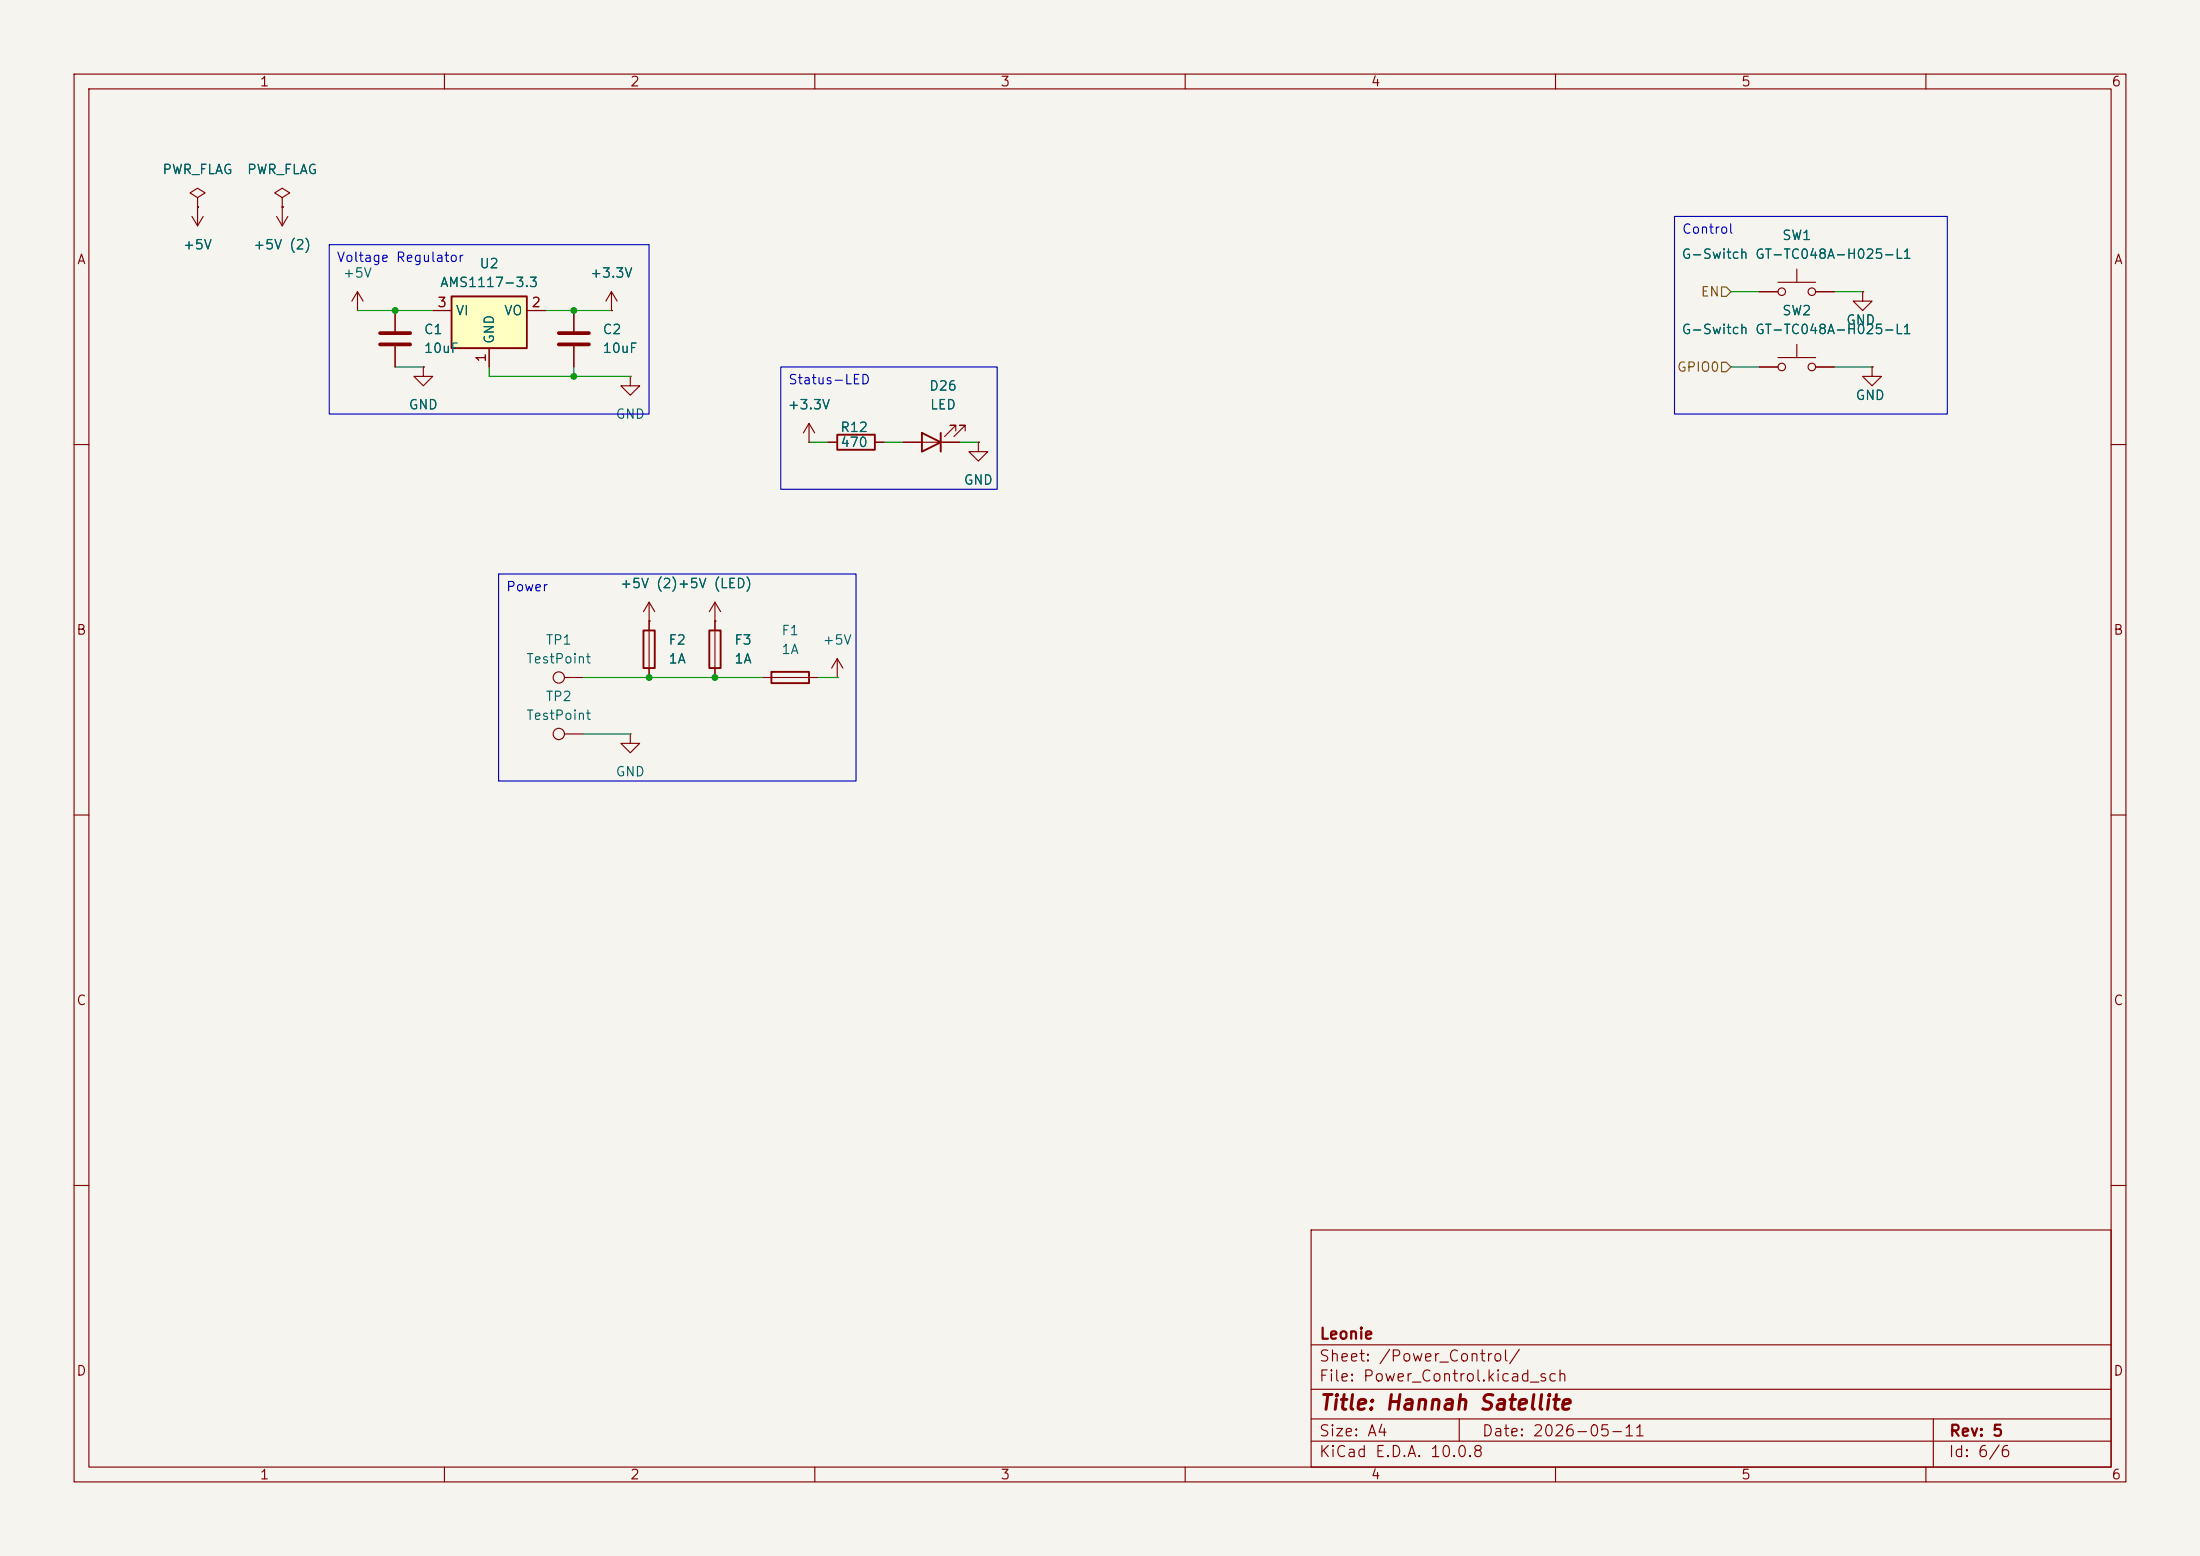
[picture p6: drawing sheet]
<svg xmlns="http://www.w3.org/2000/svg" width="297mm" height="210mm" viewBox="0 0 297 210" stroke-linecap="round" stroke-linejoin="round" font-family="sans-serif">
<path d="M0 0h297v210h-297z" fill="#f5f4ef" stroke="#f5f4ef" stroke-width=".14"/>
<g fill="none" stroke="#840000" stroke-width=".15">
<path d="M10 10h277v190h-277zM12 12h273v186h-273zM60 10v2M110 10v2M160 10v2M210 10v2M260 10v2M25.9 29.2l.8 1.3M26.7 27.9h.1M26.7 26.7l1-.7-1-.6-1 .6 1 .7v1.2M26.7 27.9v2.6M27.4 29.2l-.7 1.3"/>
<path d="M37.3 29.2l.8 1.3M38.1 27.9h.1M38.1 26.7l1-.7-1-.6-1 .6 1 .7v1.2M38.1 27.9v2.6M38.9 29.2l-.8 1.3M82.5 39.4l-.7 1.2M82.5 39.4l.8 1.2M82.5 39.4v2.5M251.5 39.4v1.2h1.2l-1.2 1.3-1.3-1.3h1.3M251.5 39.4h.1M53.3 41.9v2.8M53.3 46.7v2.8"/>
<path d="M82.5 41.9h.1M85.1 50.8v1.3h1.3l-1.3 1.2-1.3-1.2h1.3M85.1 50.8h.1M109.2 59.7h.1M109.2 57.2l-.7 1.2M109.2 57.2l.8 1.2M109.2 57.2v2.5M111.8 59.7h1.2M118.1 59.7h1.3M121.9 59.7h7.6M129 58.2v-.8h-.7h.7l-1.5 1.5M130.3 58.2v-.8h-.8h.8l-1.5 1.5"/>
<path d="M132.1 59.7v1.3h1.2l-1.2 1.2-1.3-1.2h1.3M132.1 59.7h.1M237.5 49.5h2.5M240 48.3h5.1M242.6 46.5v1.8M245.1 49.5h2.5M252.7 49.5v1.3h1.3l-1.3 1.3-1.2-1.3h1.2M252.7 49.5h.1M10 60h2M285 60h2M76.2 91.4h2.5M76.2 99.1h2.5"/>
<path d="M85.1 99.1v1.2h1.3l-1.3 1.3-1.3-1.3h1.3M85.1 99.1h.1M87.6 83.8h.1M87.6 81.3v10.1M87.6 81.3l-.7 1.3M87.6 81.3l.8 1.3M96.5 83.8h.1M96.5 81.3l-.7 1.3M96.5 81.3l.8 1.3M96.5 81.3v10.1M102.9 91.4h7.6M113 91.4h.1"/>
<path d="M113 88.9l-.7 1.3M113 88.9l.8 1.3M113 88.9v2.5M10 110h2M285 110h2M10 160h2M177 166h108v32h-108zM285 160h2M60 198v2M110 198v2M160 198v2M177 194.5h108"/>
<path d="M177 191.5h108M177 187.5h108M177 181.5h108M197 191.5v3M210 198v2M260 198v2M261 191.5v6.5"/>
<circle cx="240.5" cy="49.5" r=".51"/>
<circle cx="244.6" cy="49.5" r=".51"/>
<circle cx="75.4" cy="91.4" r=".76"/>
<circle cx="75.4" cy="99.1" r=".76"/>
</g>
<path d="M113 58.7h5.1v2h-5.1zM124.5 58.4l2.5 1.3-2.5 1.3zM127 58.4v2.6M86.9 85.1h1.5v5.1h-1.5zM95.8 85.1h1.5v5.1h-1.5zM104.1 90.7h5.1v1.5h-5.1z" fill="none" stroke="#840000" stroke-width=".25"/>
<path d="M51.3 45h4.1M51.3 46.5h4.1" fill="none" stroke="#840000" stroke-width=".51"/>
<path d="M61 40h10.1v7h-10.1z" fill="#ffffc2"/>
<path d="M61 40h10.1v7h-10.1z" fill="none" stroke="#840000" stroke-width=".25"/>
<g fill="none" stroke="#840000" stroke-width=".15">
<path d="M26.7 27.9h.1M38.1 27.9h.1M48.3 39.4l-.8 1.2M48.3 39.4l.7 1.2M48.3 39.4v2.5M237.5 39.4h2.5M240 38.1h5.1M242.6 36.3v1.8M245.1 39.4h2.5M251.5 39.4h.1M48.3 41.9h.1M53.3 41.9v2.8"/>
<path d="M53.3 46.7v2.8M57.1 49.5v1.3h1.3l-1.3 1.3-1.2-1.3h1.2M57.1 49.5h.1M58.4 41.9h2.6M66 47v2.5M71.1 41.9h2.6M77.5 41.9v2.8M77.5 46.7v2.8M82.5 41.9h.1M109.2 59.7h.1M111.8 59.7h1.2M118.1 59.7h1.3"/>
<path d="M121.9 59.7h2.6M127 59.7h2.5M132.1 59.7h.1M237.5 49.5h2.5M245.1 49.5h2.5M252.7 49.5h.1M87.6 83.8h.1M87.6 83.8v1.3M87.6 90.2v1.2M96.5 83.8h.1M96.5 83.8v1.3M96.5 90.2v1.2"/>
<circle cx="240.5" cy="39.4" r=".51"/>
<circle cx="244.6" cy="39.4" r=".51"/>
</g>
<path d="M75.4 45h4.1M75.4 46.5h4.1" fill="none" stroke="#840000" stroke-width=".51"/>
<path d="M232.4 38.7h.6l.7 .7-.7 .6h-.6zM232.4 48.9h.6l.7 .6-.7 .7h-.6z" fill="none" stroke="#725600" stroke-width=".15"/>
<g fill="none" stroke="#009600" stroke-width=".15">
<path d="M233.7 39.4h3.8M247.6 39.4h3.9M48.3 41.9h10.1M53.3 49.5h3.8M66 49.5v1.3h19.1M73.7 41.9h8.8M77.5 49.5v1.3M109.2 59.7h2.6M119.4 59.7h2.5M129.5 59.7h2.6M233.7 49.5h3.8M247.6 49.5h5.1"/>
<path d="M78.7 91.4h24.2M78.7 99.1h6.4M110.5 91.4h2.5"/>
</g>
<path d="M44.4 33h43.2v22.9h-43.2zM226.1 29.2h36.8v26.7h-36.8zM105.4 49.5h29.2v16.5h-29.2zM67.3 77.5h48.3v27.9h-48.3z" fill="none" stroke="#0000c2" stroke-width=".15"/>
<g fill="#009600">
<circle cx="53.3" cy="41.9" r=".46"/>
<circle cx="77.5" cy="41.9" r=".46"/>
<circle cx="77.5" cy="50.8" r=".46"/>
<circle cx="96.5" cy="91.4" r=".46"/>
<circle cx="87.6" cy="91.4" r=".46"/>
</g>
<text font-size="2" fill="#840000" x="178" y="190.8">Title: Hannah Satellite</text>
<g font-size="1.5" fill="#840000">
<text x="178" y="184.1">Sheet: /Power_Control/</text>
<text x="178" y="181.1">Leonie</text>
<text x="178" y="186.8">File: Power_Control.kicad_sch</text>
<text x="178" y="197">KiCad E.D.A. 10.0.8</text>
<text x="178" y="194.2">Size: A4</text>
<text x="200" y="194.2">Date: 2026-05-11</text>
<text x="263" y="197">Id: 6/6</text>
<text x="263" y="194.2">Rev: 5</text>
</g>
<g font-size="1.3" fill="#840000">
<text x="35" y="12">1</text>
<text x="85" y="12">2</text>
<text x="135" y="12">3</text>
<text x="185" y="12">4</text>
<text x="235" y="12">5</text>
<text x="285" y="12">6</text>
<text x="10.3" y="36">A</text>
<text x="285.3" y="36">A</text>
<text x="10.2" y="86">B</text>
<text x="285.2" y="86">B</text>
<text x="10.2" y="136">C</text>
<text x="285.2" y="136">C</text>
<text x="10.2" y="186">D</text>
<text x="285.2" y="186">D</text>
<text x="35" y="200">1</text>
<text x="85" y="200">2</text>
<text x="135" y="200">3</text>
<text x="185" y="200">4</text>
<text x="235" y="200">5</text>
<text x="285" y="200">6</text>
</g>
<g font-size="1.3" fill="#006464">
<text x="21.8" y="23.8">PWR_FLAG</text>
<text x="33.3" y="23.8">PWR_FLAG</text>
<text x="24.6" y="34">+5V</text>
<text x="34.1" y="34">+5V (2)</text>
<text x="226.9" y="35.3">G-Switch GT-TC048A-H025-L1</text>
<text x="240.5" y="32.7">SW1</text>
<text x="46.2" y="37.8">+5V</text>
<text x="59.3" y="39.1">AMS1117-3.3</text>
<text x="64.6" y="36.5">U2</text>
<text x="79.6" y="37.8">+3.3V</text>
<text x="57.1" y="45.4">C1</text>
<text x="57.1" y="48">10uF</text>
<text x="61.4" y="42.9">VI</text>
<text x="67" y="46.5" transform="rotate(-90 67 46.5)">GND</text>
<text x="68" y="42.9">VO</text>
<text x="81.3" y="45.4">C2</text>
<text x="81.3" y="48">10uF</text>
<text x="226.9" y="45.4">G-Switch GT-TC048A-H025-L1</text>
<text x="240.5" y="42.9">SW2</text>
<text x="249.1" y="44.1">GND</text>
<text x="125.3" y="53">D26</text>
<text x="55.1" y="55.6">GND</text>
<text x="83" y="56.8">GND</text>
<text x="106.3" y="55.6">+3.3V</text>
<text x="113.3" y="58.6">R12</text>
<text x="125.5" y="55.6">LED</text>
<text x="250.4" y="54.3">GND</text>
<text x="113.4" y="60.7">470</text>
<text x="130" y="65.7">GND</text>
<text x="83.6" y="79.7">+5V (2)+5V (LED)</text>
<text x="71" y="89.9">TestPoint</text>
<text x="73.6" y="87.3">TP1</text>
<text x="90.2" y="87.3">F2</text>
<text x="90.2" y="89.9">1A</text>
<text x="99" y="87.3">F3</text>
<text x="99" y="89.9">1A</text>
<text x="105.4" y="86.1">F1</text>
<text x="105.4" y="88.6">1A</text>
<text x="111" y="87.3">+5V</text>
<text x="73.6" y="94.9">TP2</text>
<text x="71" y="97.5">TestPoint</text>
<text x="83" y="105.1">GND</text>
</g>
<g font-size="1.3" fill="#0000c2">
<text x="45.4" y="35.7">Voltage Regulator</text>
<text x="227" y="31.9">Control</text>
<text x="106.3" y="52.2">Status-LED</text>
<text x="68.2" y="80.1">Power</text>
</g>
<g font-size="1.3" fill="#a90000">
<text x="59" y="41.8">3</text>
<text x="71.7" y="41.8">2</text>
<text x="65.9" y="49" transform="rotate(-90 65.9 49)">1</text>
</g>
<g font-size="1.3" fill="#725600">
<text x="229.5" y="40.3">EN</text>
<text x="226.3" y="50.5">GPIO0</text>
</g>
</svg>
